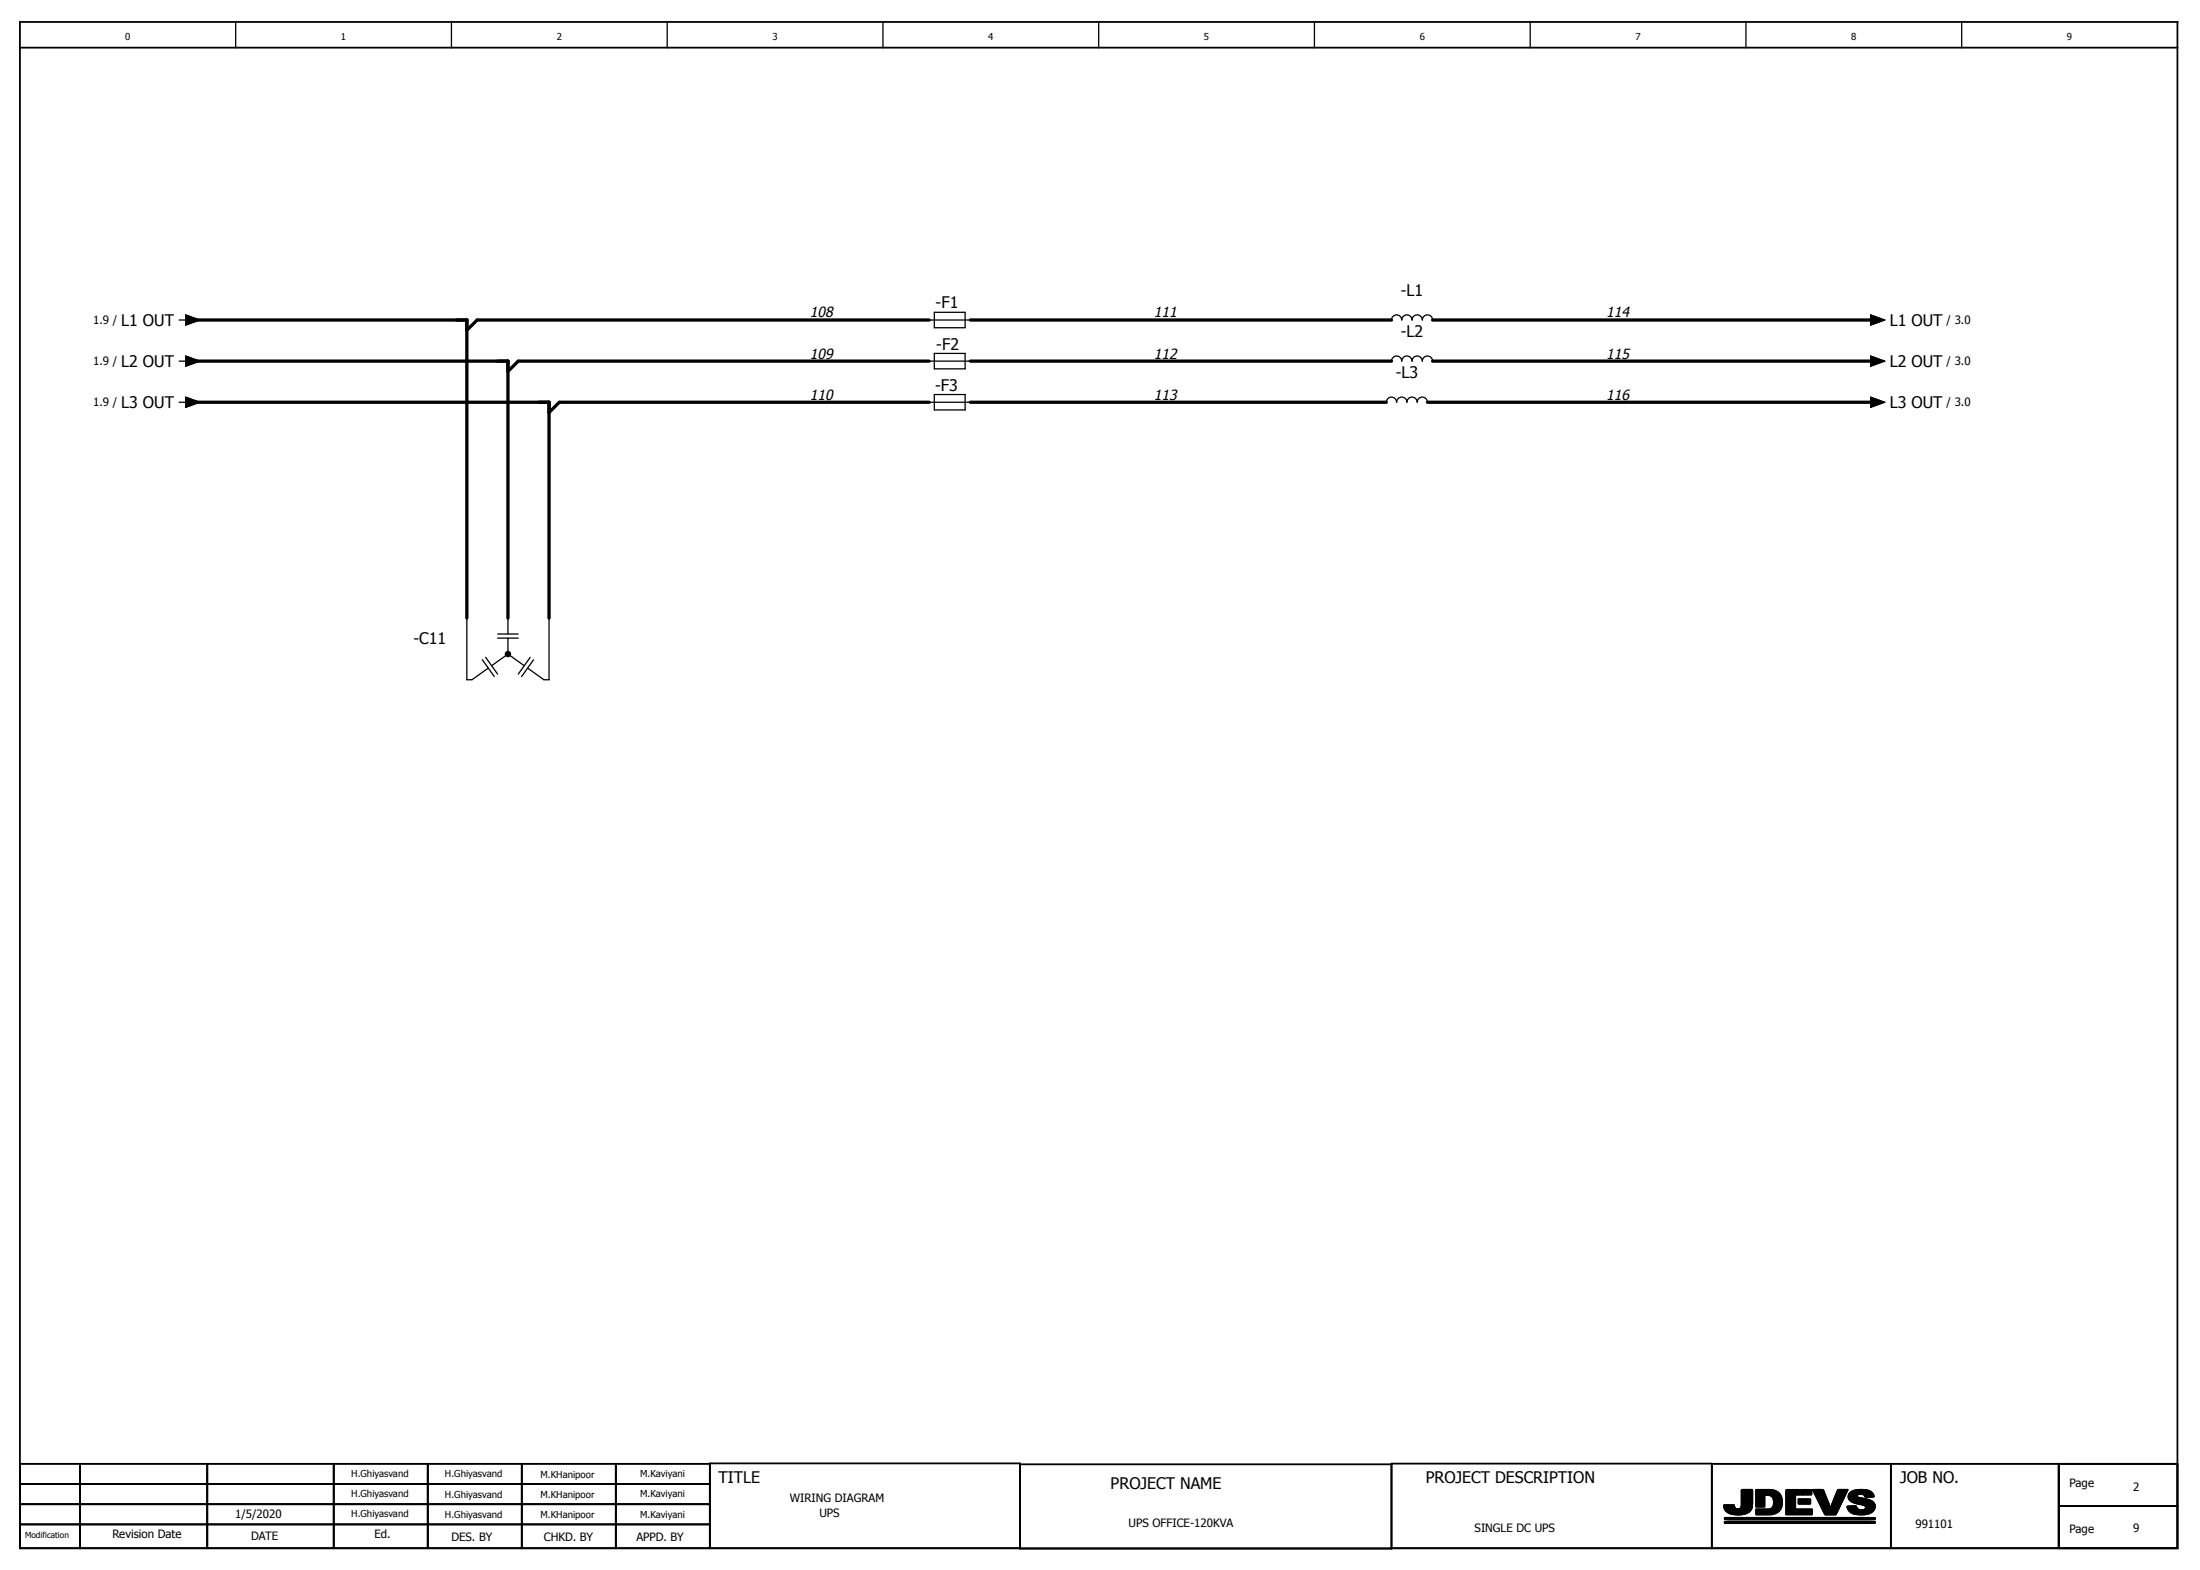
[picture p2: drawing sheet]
<svg xmlns="http://www.w3.org/2000/svg" width="428mm" height="306mm" viewBox="0 0 428 306" stroke-linecap="round" stroke-linejoin="round" font-family="sans-serif">
<g fill="none" stroke="#000" stroke-width=".25">
<path d="M45.9 4.3v5M87.9 4.3v5M129.9 4.3v5M171.9 4.3v5M213.9 4.3v5M255.9 4.3v5M297.9 4.3v5M339.9 4.3v5M381.9 4.3v5M34.9 62.3h1.2M34.9 70.3h1.2M34.9 78.3h1.2"/>
<path d="M36.1 61.3l2.8 1-2.8 1M36.1 69.3l2.8 1-2.8 1M36.1 77.3l2.8 1-2.8 1M180.9 62.3h8M180.9 70.3h8M180.9 78.3h8M181.9 60.8h6v3h-6zM181.9 68.8h6v3h-6zM181.9 76.8h6v3h-6zM267.9 78.3h2a1 1 0 0 1 1-1 1 1 0 0 1 1 1 1 1 0 0 1 1-1 1 1 0 0 1 1 1 1 1 0 0 1 1-1 1 1 0 0 1 1 1 1 1 0 0 1 1-1 1 1 0 0 1 1 1h2M268.9 62.3h2a1 1 0 0 1 1-1 1 1 0 0 1 1 1 1 1 0 0 1 1-1 1 1 0 0 1 1 1 1 1 0 0 1 1-1 1 1 0 0 1 1 1 1 1 0 0 1 1-1 1 1 0 0 1 1 1h2M268.9 70.3h2a1 1 0 0 1 1-1 1 1 0 0 1 1 1 1 1 0 0 1 1-1 1 1 0 0 1 1 1 1 1 0 0 1 1-1 1 1 0 0 1 1 1 1 1 0 0 1 1-1 1 1 0 0 1 1 1h2"/>
<path d="M362.9 62.3h1.2M362.9 70.3h1.2M362.9 78.3h1.2M364.1 61.3l2.8 1-2.8 1M364.1 69.3l2.8 1-2.8 1M364.1 77.3l2.8 1-2.8 1M90.9 120.3v12h1l3.2-2.3M93.9 128.4l2.3 3.2M94.5 127.9l2.4 3.3M96.9 123.4h4M96.9 124.2h4M98.9 127.3l-3.2 2.2"/>
<path d="M98.9 120.3v3.1M98.9 124.2v3.1M98.9 127.3l3.2 2.2M103.2 127.9l-2.3 3.3M103.9 128.4l-2.4 3.2M106.9 120.3v12h-1l-3.2-2.3M335.6 292.9h2a.72 .72 0 0 0 .9 .7 .72 .72 0 0 0 .5-1v-2.7h2.1l.1 .2a7.8 7.8 0 0 1-.3 3.7l-.3 .3a3.2 3.2 0 0 1-1.9 .7h-.6a2.23 2.23 0 0 1-2.5-1.9zM335.7 295.6l.4 .1M336.1 295.3h-.4M341.8 289.9h3l1 .2a2.35 2.35 0 0 1 1.1 3 2.36 2.36 0 0 1-2.5 1.7l-2.6-.1v-1l1.3-.1a1.81 1.81 0 0 0 2-.4l.1-.3a1.43 1.43 0 0 0-.9-1.9h-.8v2.2h-1.7zM347.7 289.9h5v.9l-.1 .1-3.1 .1v2.6h3.3v1.2l-5.1-.1zM350.1 291.7h2.4v.9l-2.4 .1z"/>
<path d="M356.3 293.4h.1M359.7 289.9h-1.8l-.2 .1-1.3 3.4M359.7 289.9h.1M359.8 289.9l-2.4 4.8h-2.1l-2.4-4.8h2l1.4 3.5M361.1 290a1.45 1.45 0 0 0-1.2 1.7 4.4 4.4 0 0 0 2.9 1.2l.4 .3a.6 .6 0 0 1-.8 .6M361.1 290l1.5-.1 1.1 .1a1.58 1.58 0 0 1 1.1 1.2l-1.7 .1a.87 .87 0 0 0-.7-.6 .87 .87 0 0 0-.9 .4l.3 .3 1.2 .2a2.39 2.39 0 0 1 2 1.3v.2M361.1 290h.1M362.4 293.8h.1M363.6 295.3h1.4M365 296.4h.1M365 293.1v.1M365 293.2a1.67 1.67 0 0 1-1.4 1.4l-.9 .2a3.2 3.2 0 0 1-2.6-.7l-.4-.4-.1-.6 1.7-.1a1.09 1.09 0 0 0 1.1 .8"/>
<path d="M365 296.4v-.3l-.9-.1-28.4 .1v.3h29.3M365 295.3h-29.3v.4M365 295.3v.4M365 295.6l-1.4 .1M365 295.7h-29.3"/>
</g>
<g fill="none" stroke="#000" stroke-width=".35">
<path d="M3.9 9.3h420M3.9 4.3h420v297h-420zM3.9 296.6h134.3M3.9 284.8h134.3M3.9 292.7h134.3M3.9 288.8h134.3M15.6 284.8v16.5M40.3 284.8v16.5M65 284.8v16.5M83.3 284.8v16.5M101.6 284.8v16.5M119.9 284.8v16.5"/>
<path d="M198.6 284.9h72.3M333.2 284.8h90.7M368.1 284.8v16.5M400.8 284.8v16.5M400.8 293.1h23.1M138.2 301.3v-16.5h60.4v16.6h72.3v-16.6h62.3v16.5"/>
</g>
<g fill="none" stroke="#000" stroke-width=".19">
<path d="M3.9 292.7h134.3M3.9 284.8h134.3v16.5h-134.3zM3.9 296.6h134.3M3.9 288.8h134.3M15.6 284.8v16.5M40.3 284.8v16.5M65 284.8v16.5M83.3 284.8v16.5M101.6 284.8v16.5M119.9 284.8v16.5M333.2 284.8h90.7v16.5h-90.7zM368.1 284.8v16.5"/>
<path d="M400.8 284.8v16.5"/>
</g>
<g fill="#000" stroke="#000" stroke-width=".19">
<path d="M36.1 61.3l2.8 1-2.8 1zM36.1 69.3l2.8 1-2.8 1zM36.1 77.3l2.8 1-2.8 1zM364.1 61.3l2.8 1-2.8 1zM364.1 69.3l2.8 1-2.8 1zM364.1 77.3l2.8 1-2.8 1zM335.7 295.3h27.9h1.4v.4h-29.3zM335.6 292.9h2a.73 .73 0 0 0 .7 .7 .7 .7 0 0 0 .7-1v-2.7h.2h1.9l.1 2.5a2.11 2.11 0 0 1-2 2.3l-.5 .1a3.4 3.4 0 0 1-2.9-1zM341.8 289.9h3l1 .2a2.35 2.35 0 0 1 1.1 3 2.36 2.36 0 0 1-2.5 1.7l-2.6-.1v-1l1.8-.1a1.42 1.42 0 0 0 1.5-.6 1.42 1.42 0 0 0-.1-1.6 1.7 1.7 0 0 0-1.5-.4v2.2h-1.7zM350.1 291.7h2.4v.9l-2.4 .1zM347.7 289.9h5v.9l-.1 .1-3.1 .1v2.6h3.3v1.2l-5.1-.1zM352.9 289.9h2l1.5 3.5 1.3-3.4 .2-.1h1.9l-2.4 4.8h-2.1z"/>
<path d="M360.2 290.4l.6-.3 .8-.2 2.1 .1a1.58 1.58 0 0 1 1.1 1.2l-1.7 .1a.91 .91 0 0 0-1.6-.2l.3 .3 1.2 .2a2 2 0 0 1 2 1.6 2.32 2.32 0 0 1-2.7 1.6 2.37 2.37 0 0 1-2.5-.9l-.2-.8 1.7-.1a1.09 1.09 0 0 0 .8 .8 1.09 1.09 0 0 0 1.1-.5 1.57 1.57 0 0 0-1.5-.7 1.88 1.88 0 0 1-1.9-1.4l.1-.4zM335.7 296.1l28.4-.1 .9 .1v.3h-29.3z"/>
</g>
<path d="M36.9 62.3h54v58M36.9 70.3h62v50M36.9 78.3h70v42M180.9 62.3h-88l-2 2M180.9 70.3h-80l-2 2M180.9 78.3h-72l-2 2M188.9 62.3h82M188.9 70.3h82M188.9 78.3h81M277.9 78.3h87M278.9 62.3h86M278.9 70.3h86" fill="none" stroke="#000" stroke-width=".64"/>
<circle cx="98.9" cy="127.3" r=".63" fill="#000"/>
<g font-size="3.1">
<text x="182.1" y="59.9">-F1</text>
<text x="272.7" y="57.5">-L1</text>
<text x="23.6" y="63.4">L1 OUT</text>
<text x="272.7" y="65.5">-L2</text>
<text x="367.9" y="63.4">L1 OUT</text>
<text x="23.6" y="71.4">L2 OUT</text>
<text x="182.3" y="68.2">-F2</text>
<text x="367.9" y="71.4">L2 OUT</text>
<text x="182" y="76.1">-F3</text>
<text x="271.7" y="73.5">-L3</text>
<text x="23.6" y="79.4">L3 OUT</text>
<text x="367.9" y="79.4">L3 OUT</text>
<text x="80.5" y="125.4">-C11</text>
<text x="139.9" y="288.6">TITLE</text>
<text x="216.2" y="289.7">PROJECT NAME</text>
<text x="277.5" y="288.6">PROJECT DESCRIPTION</text>
<text x="369.9" y="288.6">JOB NO.</text>
</g>
<g font-size="2.8">
<text x="157.6" y="61.8">108</text>
<text x="224.6" y="61.8">111</text>
<text x="312.6" y="61.8">114</text>
<text x="157.6" y="69.8">109</text>
<text x="224.6" y="69.8">112</text>
<text x="312.6" y="69.8">115</text>
<text x="157.6" y="77.8">110</text>
<text x="224.6" y="77.8">113</text>
<text x="312.6" y="77.8">116</text>
</g>
<g font-size="2.2">
<text x="18.1" y="63.1">1.9 /</text>
<text x="378.9" y="63.1">/ 3.0</text>
<text x="18.1" y="71.1">1.9 /</text>
<text x="378.9" y="71.1">/ 3.0</text>
<text x="18.1" y="79.1">1.9 /</text>
<text x="378.9" y="79.1">/ 3.0</text>
<text x="153.7" y="292.3">WIRING DIAGRAM</text>
<text x="402.9" y="289.3">Page</text>
<text x="415.3" y="290.1">2</text>
<text x="21.9" y="299.3">Revision Date</text>
<text x="45.8" y="295.3">1/5/2020</text>
<text x="48.9" y="299.7">DATE</text>
<text x="72.9" y="299.3">Ed.</text>
<text x="87.9" y="299.8">DES. BY</text>
<text x="105.9" y="299.8">CHKD. BY</text>
<text x="123.9" y="299.8">APPD. BY</text>
<text x="159.5" y="295.3">UPS</text>
<text x="219.7" y="297.1">UPS OFFICE-120KVA</text>
<text x="287.1" y="298.1">SINGLE DC UPS</text>
<text x="372.9" y="297.3">991101</text>
<text x="402.9" y="298.3">Page</text>
<text x="415.3" y="298.1">9</text>
</g>
<g font-size="1.9">
<text x="24.4" y="7.8">0</text>
<text x="66.4" y="7.8">1</text>
<text x="108.4" y="7.8">2</text>
<text x="150.4" y="7.8">3</text>
<text x="192.4" y="7.8">4</text>
<text x="234.4" y="7.8">5</text>
<text x="276.4" y="7.8">6</text>
<text x="318.4" y="7.8">7</text>
<text x="360.4" y="7.8">8</text>
<text x="402.4" y="7.8">9</text>
<text x="68.4" y="287.4">H.Ghiyasvand</text>
<text x="86.6" y="287.5">H.Ghiyasvand</text>
<text x="105.2" y="287.5">M.KHanipoor</text>
<text x="124.6" y="287.5">M.Kaviyani</text>
<text x="68.4" y="291.4">H.Ghiyasvand</text>
<text x="86.6" y="291.4">H.Ghiyasvand</text>
<text x="105.2" y="291.4">M.KHanipoor</text>
<text x="124.6" y="291.4">M.Kaviyani</text>
<text x="68.4" y="295.3">H.Ghiyasvand</text>
<text x="86.6" y="295.3">H.Ghiyasvand</text>
<text x="105.2" y="295.4">M.KHanipoor</text>
<text x="124.6" y="295.3">M.Kaviyani</text>
</g>
<text font-size="1.6" x="4.9" y="299.3">Modification</text>
</svg>
